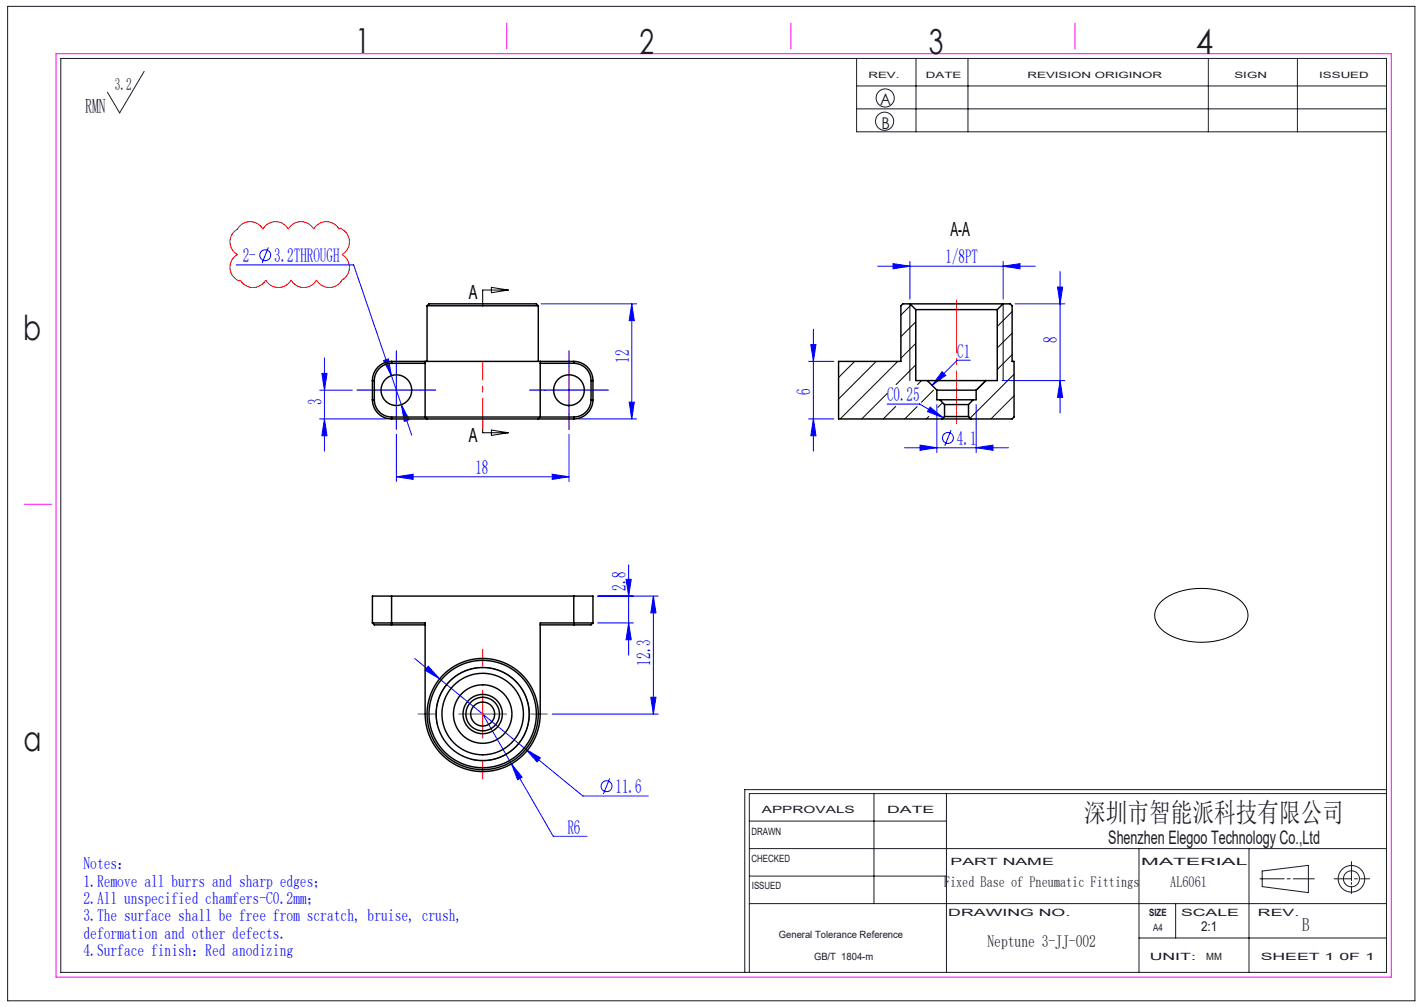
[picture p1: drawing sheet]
<svg xmlns="http://www.w3.org/2000/svg" width="297mm" height="210mm" viewBox="0 0 297 210" stroke-linecap="round" stroke-linejoin="round" font-family="sans-serif">
<g fill="none" stroke="#191924" stroke-width=".21">
<path d="M1.6 1.3h293.5v207.4h-293.5zM12.7 12.2h276.5v190.6h-276.5zM30.1 14.9l-5.1 8.6-2.6-4.3M178.7 12.2v15.3h110.5M178.7 17.9h110.5M191.1 12.2v15.3M201.9 12.2v15.3M252 12.2v15.3M270.6 12.2v15.3M178.7 22.7h110.5M156.3 177h132.9M156.3 171.2h41.1"/>
<path d="M182.3 165.5v22.9M197.4 165.5v37.3M237.6 177v25.8M260.5 177v25.8M281.9 179.7v4M289.2 165.5h-132.9v37.3M289.2 164.7h-133.9v38.1M156.3 188.4h132.9M156.3 182.7h41.1M237.6 195.6h51.6M245.2 188.4v7.2M262.8 183.3h5"/>
<path d="M263.3 181.6l9.6-1.1v5.7l-9.6-1.3zM268.5 183.3h.6M269.7 183.3h4.4M278.3 183.3h3.6M281.9 184v.4M281.9 184.8v1.5M282.5 183.3h.6M283.8 183.3h1.9"/>
<circle cx="184.5" cy="25.3" r="1.89"/>
<circle cx="184.6" cy="20.4" r="1.89"/>
<circle cx="281.9" cy="183.3" r="1.67"/>
<circle cx="281.9" cy="183.3" r="2.77"/>
</g>
<path d="M11.7 11.2h278.5v192.6h-278.5zM105.7 4.8v5.4M165 4.8v5.4M224.2 4.8v5.4M5.1 105.1h5.7" fill="none" stroke="#f0f" stroke-width=".21"/>
<g fill="none" stroke="#00f" stroke-width=".21">
<path d="M49.3 55.3h24.5l7.8 23M56 51.6l-1.3 3.2M183 55.5h33M186.3 55l3.5 .5-3.5 .6zM189.8 54.5v7.9M209.2 55.5l3.5-.5v1.1zM209.2 54.5v7.9M220.6 59.9h1l-.5 3.5zM221.1 56.6v29.5M67.1 77.9h1.1l-.5 3.5zM67.7 74.6v19.5M80 75.2l1-.3 .6 3.4z"/>
<path d="M81.6 78.3l4.3 12.5M82.7 76.4v10M112.9 63.4h19.9M118.7 76.4v10M131.8 63.4l.5 3.5h-1.1zM131.8 63.4v24M168.6 75.4h5.3M169.1 71.9h1.1l-.6 3.5zM169.6 68.6v25.5M196.5 77.5l.8 .8-2.9 2.1zM202.4 75.1h-2.8l-5.2 5.3M209 79.4h13.1"/>
<path d="M211.7 63.4h10.4M221.1 79.4l.5 3.5h-1zM66.7 87.4h14M66.7 81.4h6.8M67.7 87.4l.5 3.5h-1.1zM77.7 81.4h10M82.7 99.4l3.5-.5v1.1zM82.7 90.6v9.8M82.7 99.4h36M83.7 84.4l1.6 3.1-1 .4zM113.7 81.4h10M115.2 98.9l3.5 .5-3.5 .6z"/>
<path d="M118.7 90.6v9.8M120.7 87.4h12.1M131.2 83.9h1.1l-.5 3.5zM168.6 87.4h5.3M169.6 87.4l.6 3.5h-1.1zM185 84.3h6.8l4.9 2.8M188.7 93.4h21.6M191.9 92.8l3.5 .6-3.5 .5zM194 84.9l2.7 2.2-3.3-1.3zM195.4 84.4v10M198.4 89.7l-1.3 3.3M203.6 93.4l3.5-.6v1.1z"/>
<path d="M203.6 84.4v10M131.1 117.8v18.8M86.5 137.3l23.2 19M89.3 138.9l2.4 2.7-3.1-1.8zM124.7 124.3h12.6M124.7 129.9h7.4M130.6 120.8h1.1l-.6 3.5zM131.1 129.9l.6 3.5h-1.1zM136.3 124.3v24.6M136.3 124.3l.5 3.5h-1.1zM100.7 148.9l14.7 25.5h7M106.7 159.3l2.2 2.8-.9 .5z"/>
<path d="M109.7 156.3l3 1.7-.7 .9zM109.7 156.3l11.9 9.7h13.6M115.2 148.9h22.1M135.7 145.4h1.1l-.5 3.5zM127.2 162.3l-1.3 3.3"/>
<circle cx="55.3" cy="53.2" r="1.14"/>
<circle cx="197.7" cy="91.3" r="1.14"/>
<circle cx="126.5" cy="164" r="1.14"/>
</g>
<path d="M102.5 59.9l3.5 .6-3.5 .5zM106 60.5h-5.3v2.6M189.8 63.4v16M209.2 63.4v16M100.7 87.6v2.6h5.3M102.5 89.7l3.5 .5-3.5 .6zM242.2 125.5a13.8 13.8 0 0 1 11.5-2.5 8.3 8.3 0 0 1 6.3 4 4.1 4.1 0 0 1-2.1 5 14.8 14.8 0 0 1-15.1-.3 3.8 3.8 0 0 1-.6-6.2zM91.3 151.4a9.7 9.7 0 0 1 8.5-12.2 9.7 9.7 0 0 1 10.6 10.6 9.7 9.7 0 0 1-12.2 8.5" fill="none" stroke="#000" stroke-width=".21"/>
<path d="M48.9 48.2l.6-.4a3 3 0 0 1 5.3 0 3 3 0 0 1 5.3 0 3 3 0 0 1 5.3 0 3 3 0 0 1 5.3 0 .46 .46 0 0 1 .8 .1 3 3 0 0 1-.2 5.2 3 3 0 0 1 0 5.3 3 3 0 0 1-5.3 0 3 3 0 0 1-5.3 0 3 3 0 0 1-5.3 0 3 3 0 0 1-5.3 0 .46 .46 0 0 1-.8-.1 3 3 0 0 1 .2-5.2 3 3 0 0 1-.6-4.9zM82.7 76.4v10M118.7 76.4v10M77.7 81.4h10M113.7 81.4h10M95.7 148.9h10M100.7 143.9v10" fill="none" stroke="#f00" stroke-width=".21"/>
<path d="M100.7 87v-11.6" fill="none" stroke="#f00" stroke-width=".21" stroke-dasharray="30.5 1.3 1.3 1.3" stroke-dashoffset="26.6"/>
<g fill="none" stroke="#f00" stroke-width=".21" stroke-dasharray="30.5 1.3 1.3 1.3">
<path d="M82.7 76.4v-3.2M118.7 76.4v-3.2M77.7 81.4h-3.2M82.7 86.4v3.2M87.7 81.4h3.2M100.7 87v2.4M113.7 81.4h-3.2M118.7 86.4v3.2M123.7 81.4h3.2M100.7 138.9v-3.5M90.7 148.9h-3.5M100.7 158.9v3.5"/>
<path d="M110.7 148.9h3.5"/>
</g>
<path d="M199.5 62.6v25.7" fill="none" stroke="#f00" stroke-width=".21" stroke-dasharray="30.5 1.3 1.3 1.3" stroke-dashoffset="19.5"/>
<path d="M82.7 76.4v-3.2M118.7 76.4v-3.2M77.7 81.4h-3.2M82.7 86.4v3.2M87.7 81.4h3.2M113.7 81.4h-3.2M118.7 86.4v3.2M123.7 81.4h3.2" fill="none" stroke="#00f" stroke-width=".21" stroke-dasharray="30.5 1.3 1.3 1.3"/>
<g fill="#00f">
<path d="M209.2 55.5l3.5-.5v1.1zM186.3 55l3.5 .5-3.5 .6z"/>
<path d="M82.7 99.4l3.5-.5v1.1zM115.2 98.9l3.5 .5-3.5 .6zM83.7 84.4l.6 3.5 1-.4zM80 75.2l1.6 3.1-.6-3.4zM89.3 138.9l-.7 .9 3.1 1.8zM109.7 156.3l2.3 2.6 .7-.9zM106.7 159.3l1.3 3.3 .9-.5zM191.9 92.8l3.5 .6-3.5 .5zM203.6 93.4l3.5-.6v1.1zM196.5 77.5l.8 .8-2.9 2.1zM194 84.9l2.7 2.2-3.3-1.3z"/>
<path d="M169.6 87.4l.6 3.5h-1.1zM169.1 71.9h1.1l-.6 3.5z"/>
<path d="M67.1 77.9h1.1l-.5 3.5zM67.7 87.4l.5 3.5h-1.1zM131.8 63.4l.5 3.5h-1.1zM131.2 83.9h1.1l-.5 3.5zM136.3 124.3l.5 3.5h-1.1zM135.7 145.4h1.1l-.5 3.5zM130.6 120.8h1.1l-.6 3.5zM131.1 129.9l.6 3.5h-1.1zM220.6 59.9h1l-.5 3.5zM221.1 79.4l.5 3.5h-1z"/>
</g>
<g fill="none" stroke="#000" stroke-width=".3">
<path d="M77.7 79.4h.4M77.7 79.4v4M78.1 79.4v4M81.7 75.8a3.6 3.6 0 0 0-3.6 3.6M81.7 75.4a4 4 0 0 0-4 4M81.7 75.8h7M81.7 75.4v.4M81.7 75.4h7M88.7 75.4h24M88.7 75.4v11.6M89.1 63.8a1.77 1.77 0 0 1 1.8-.4h19.5a1.77 1.77 0 0 1 1.9 .4M89.1 63.8h23.2"/>
<path d="M89.1 63.8v11.6M112.3 63.8v11.6M112.7 75.4v11.6M112.7 75.8h7M112.7 75.4h7M119.7 75.8a3.6 3.6 0 0 1 3.6 3.6M119.7 75.4a4 4 0 0 1 4 4M119.7 75.4v.4M123.3 79.4h.4M123.3 79.4v4M123.7 79.4v4M189.8 63.4h19.4"/>
<path d="M189.8 63.4h-1.5l-.4 .4v11.6h-13v12h21.6M189.8 63.4l1.2 1.2M191 64.6h17M191 64.6v14.8h2.4M193.4 79.4h12.2M193.4 79.4l2 2M205.6 79.4l-2 2M208 64.6v14.8h-2.4M209.2 63.4h1.5l.4 .4v11.6h.4v11.6l-.4 .4h-8.6M209.2 63.4l-1.2 1.2M77.7 83.4a4 4 0 0 0 4 4M77.7 83.4h.4"/>
<path d="M78.1 83.4a3.6 3.6 0 0 0 3.6 3.6M81.7 87h7M81.7 87v.4M81.7 87.4h7.4M88.7 87h24M88.7 87l.4 .4M89.1 87.4h23.2M112.3 87.4h7.4M112.7 87l-.4 .4M112.7 87h7M119.7 87v.4M123.3 83.4a3.6 3.6 0 0 1-3.6 3.6"/>
<path d="M123.3 83.4h.4M123.7 83.4a4 4 0 0 1-4 4M195.4 81.4h8.2M195.4 81.4v2h.6M196 83.4h7M196 83.4l1 1M196.5 87.4h6M197 84.4h5M197 86.9h5M197 84.4v2.5M197 86.9l-.5 .5M202 86.9l.5 .5"/>
<path d="M202 84.4v2.5M203 83.4l-1 1M203.6 81.4v2h-.6M77.7 129.9h11v19a12 12 0 0 0 12 12 12 12 0 0 0 12-12v-19h11M77.7 129.9l.4 .4h3.6M81.7 124.3h-4v5.6M81.7 124.3v6M81.7 124.3h38M81.7 130.3h7M112.7 130.3h7M119.7 124.3h4v5.6M119.7 124.3v6"/>
<path d="M123.7 129.9l-.4 .4h-3.6"/>
<circle cx="82.7" cy="81.4" r="3.2"/>
<circle cx="118.7" cy="81.4" r="3.2"/>
<circle cx="100.7" cy="148.9" r="11.2"/>
<circle cx="100.7" cy="148.9" r="2.5"/>
<circle cx="100.7" cy="148.9" r="8.5"/>
<circle cx="100.7" cy="148.9" r="11.6"/>
<circle cx="100.7" cy="148.9" r="4.1"/>
<circle cx="100.7" cy="148.9" r="6.1"/>
<circle cx="100.7" cy="148.9" r="9.7"/>
<circle cx="100.7" cy="148.9" r="3.5"/>
</g>
<g fill="none" stroke="#000" stroke-width=".21">
<path d="M178.3 75.4l-3.4 3.3M182.7 75.4l-7.8 7.8M187.2 75.4l-12 12M190 63.6l-2.1 2.1M191 67.1l-3.1 3.1M191 71.6l-3.1 3.1M191 76.1l-4.1 4.1M192.2 79.4l-.8 .8M205.7 79.4l-2.1 2.1M211.1 65l-3.1 3.1M211.1 69.5l-3.1 3.1M211.1 74l-3.1 3.1"/>
<path d="M211.5 78l-9.2 9.2M185 82.1l-5.3 5.3M186.8 84.8l-2.6 2.6M191.3 84.8l-2.6 2.6M191.8 84.2v.1M193.7 86.9l-.5 .5M194.7 81.4l-2.5 2.5M196.6 84l-1 1M211.5 82.5l-4.8 4.9"/>
</g>
<g font-size="7.2" fill="#191924">
<text x="74.1" y="11">1</text>
<text x="133.4" y="11.2">2</text>
<text x="193.7" y="11.3">3</text>
<text x="249.4" y="11.3">4</text>
<text x="4.8" y="70.9">b</text>
<text x="4.9" y="156.5">a</text>
</g>
<text font-size="5.6" fill="#191924" x="226.2" y="171.5">深圳市智能派科技有限公司</text>
<text font-size="4.2" fill="#191924" x="17.8" y="23.5">RMN</text>
<g font-size="4.1">
<text x="198.2" y="49.3">A-A</text>
<text x="97.8" y="62.4">A</text>
<text x="97.8" y="92.2">A</text>
</g>
<g font-size="4.1" fill="#00f">
<text x="50.6" y="54.7">2-</text>
<text x="57.2" y="54.7">3.2THROUGH</text>
<text x="197.2" y="54.9">1/8PT</text>
<text x="220.5" y="71.6" transform="rotate(-90 220.5 71.6)">8</text>
<text x="131.2" y="75.6" transform="rotate(-90 131.2 75.6)">12</text>
<text x="199.6" y="74.6">C1</text>
<text x="169.1" y="82.3" transform="rotate(-90 169.1 82.3)">6</text>
<text x="185" y="83.7">C0.25</text>
<text x="67.1" y="84.5" transform="rotate(-90 67.1 84.5)">3</text>
<text x="199.6" y="92.8">4.1</text>
<text x="99.2" y="98.9">18</text>
<text x="130.5" y="123.2" transform="rotate(-90 130.5 123.2)">2.8</text>
<text x="135.7" y="138.8" transform="rotate(-90 135.7 138.8)">12.3</text>
<text x="128.4" y="165.4">11.6</text>
<text x="118.3" y="173.8">R6</text>
</g>
<g font-size="3.9" fill="#191924">
<text x="231.2" y="176">Shenzhen Elegoo Technology Co.,Ltd</text>
<text x="271.6" y="194.2">B</text>
</g>
<g font-size="3.5" fill="#191924">
<text x="24" y="18.7">3.2</text>
<text x="205.9" y="197.5">Neptune 3-JJ-002</text>
</g>
<g font-size="3.5" fill="#00f">
<text x="17.4" y="181.2">Notes：</text>
<text x="17.4" y="184.9">1.Remove all burrs and sharp edges；</text>
<text x="17.4" y="188.5">2.All unspecified chamfers-C0.2mm；</text>
<text x="17.4" y="192.1">3.The surface shall be free from scratch, bruise, crush,</text>
<text x="17.4" y="195.8">deformation and other defects.</text>
<text x="17.4" y="199.4">4.Surface finish：Red anodizing</text>
</g>
<g font-size="3.4" fill="#191924">
<text x="183.6" y="22">A</text>
<text x="183.8" y="27">B</text>
</g>
<g font-size="3.2" fill="#191924">
<text x="196.9" y="185.1">Fixed Base of Pneumatic Fittings</text>
<text x="244.1" y="185.1">AL6061</text>
</g>
<text font-size="2.8" fill="#191924" x="250.5" y="194.2">2:1</text>
<g font-size="2.1" fill="#191924">
<text x="158.9" y="169.5">APPROVALS</text>
<text x="185" y="169.5">DATE</text>
<text x="156.7" y="174.2">DRAWN</text>
<text x="156.7" y="179.7">CHECKED</text>
<text x="156.8" y="185.4">ISSUED</text>
<text x="198.2" y="180.4">PART NAME</text>
<text x="238" y="180.4">MATERIAL</text>
<text x="197.8" y="191">DRAWING NO.</text>
<text x="239.7" y="191">SIZE</text>
<text x="246.3" y="191">SCALE</text>
<text x="262.4" y="191">REV.</text>
<text x="162.4" y="195.6">General Tolerance Reference</text>
<text x="240.5" y="194.1">A4</text>
<text x="169.8" y="200.2">GB/T 1804-m</text>
<text x="239.8" y="200.2">UNIT:</text>
<text x="251.6" y="200.2">MM</text>
<text x="262.9" y="200.2">SHEET 1 0F 1</text>
</g>
<g font-size="1.8" fill="#191924">
<text x="181.1" y="16.3">REV.</text>
<text x="193.1" y="16.3">DATE</text>
<text x="214.3" y="16.3">REVISION ORIGINOR</text>
<text x="257.5" y="16.3">SIGN</text>
<text x="275.1" y="16.3">ISSUED</text>
</g>
</svg>
